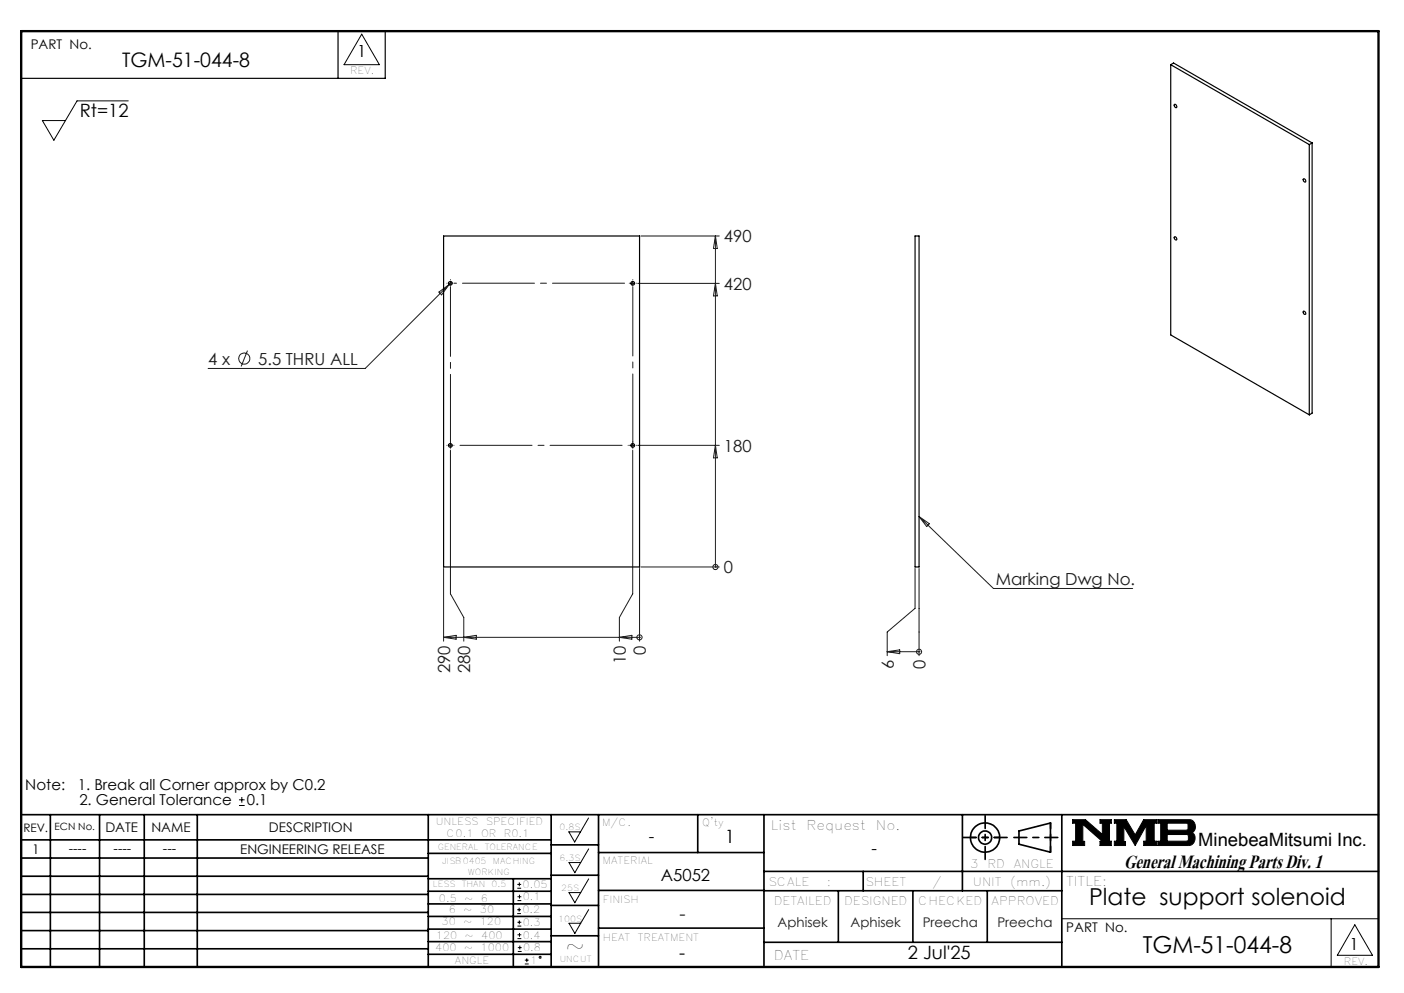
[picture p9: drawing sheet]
<svg xmlns="http://www.w3.org/2000/svg" width="297mm" height="210mm" viewBox="0 0 297 210" stroke-linecap="round" stroke-linejoin="round" font-family="sans-serif">
<g fill="none" stroke="#000" stroke-width=".21">
<path d="M76.5 7.2l3.8 6.5h-7.5zM27.1 21.3h-10.8l-4.9 8.4-2.4-4.2h4.9M50.6 170.3h1.2M50.6 169.1h1.2M51.2 168.5v1.2M120.3 175.9h2.5l-1.2 2.2zM124.5 173l-1.7 2.9M124.5 179.5l-1.7 2.9M226.9 173.3h2.7l3.6 3.2v-2.4h-.5v-.8h2.4v.8h-.4v3.8h.4v.9h-2.4v-.9h.5l-4.1-3.6v3.6h.3v.9h-2.5v-.9h.6v-3.8h-.6zM235.7 173.3h2.5l1.9 3.3 1.8-3.3h2.8v.8h-.5v3.8h.5v.9h-2.8v-.9h.6v-3.3l-2.4 4.2-2.4-4v3.2h.4v.8h-2.4v-.9h.6v-3.8h-.6zM244.9 173.3h6.6a1.47 1.47 0 0 1 1.3 1.2 1.47 1.47 0 0 1-.7 1.6 1.48 1.48 0 0 1 .7 1.6 1.48 1.48 0 0 1-1.4 1.1h-6.5v-.9h.6v-3.8h-.6zM246.9 174.1h4.1l.3 .2v1l-.3 .3h-4.1z"/>
<path d="M246.9 176.5h4.2l.3 .3v.8l-.4 .3h-4.1zM109.4 193.2h.8M109.4 192.4h.8M109.4 187.8h.8M109.4 187h.8M109.5 198.5h.8M109.5 197.7h.8M109.5 195.9h.8M109.5 195h.8M109.5 190.5h.8M109.5 189.6h.8M109.8 192v.8"/>
<path d="M109.9 194.7v.8M109.9 186.6v.8M109.9 189.2v.8M109.9 197.3v.8M110 200v.8M120.4 182.4h2.4l-1.2 2.2zM120.4 188.8h2.4l-1.2 2.1zM120.4 195.3h2.4l-1.2 2.1zM124.5 185.9l-1.7 2.9M124.5 192.4l-1.7 2.9M224.6 194.3h67M281.6 194.3v10.2"/>
<path d="M286.6 195.6l3.7 6.4h-7.4zM109.5 201.2h.8M109.5 200.4h.8M111 203.9h.8M111 203.1h.8M111.4 202.7v.8"/>
<circle cx="114.3" cy="202.5" r=".2"/>
</g>
<g fill="none" stroke="#000" stroke-width=".35">
<path d="M4.5 172.3h287.1M4.5 177.6h112.1M10.7 172.3v32.2M21.1 172.3v32.2M30.5 172.3v32.2M41.7 172.3v32.2M90.6 172.3v32.2M116.6 172.3v32.2M116.6 178.7h10M126.6 172.3v32.2M147.6 172.3v8M161.6 172.3v32.2"/>
<path d="M203.6 172.3v16.1M215.5 175.7l6.7-1.6v6.1l-6.7-1.7zM224.6 172.3v32.2M4.5 185.3h86.1M4.5 181.5h86.1M4.5 189.2h86.1M4.5 193h86.1M4.5 196.8h86.1M90.6 199.1h26M90.6 193.8h26M90.6 188.5h26M90.6 191.2h26"/>
<path d="M90.6 180.5h26M90.6 185.8h26M90.6 196.5h26M108.6 185.8v18.5M116.6 185.1h10M116.6 191.5h10M116.6 197.9h10M126.6 196.3h35M126.6 188.3h35M126.6 180.3h35M161.6 184.3h130M161.6 199.3h63"/>
<path d="M161.6 188.4h63M177.3 188.4v10.9M182.6 184.3v4.1M193.1 188.4v10.9M208.8 188.4v10.9M4.5 200.7h86.1M90.6 201.8h26"/>
<circle cx="208.4" cy="177.1" r="3.1"/>
<circle cx="208.4" cy="177.1" r="1.4"/>
</g>
<path d="M4.5 6.6h287.1" fill="none" stroke="#000" stroke-width=".21" stroke-dasharray="6.3 1.3 1.3 1.3" stroke-dashoffset="1.9"/>
<g fill="none" stroke="#000" stroke-width=".25">
<path d="M71.5 6.6v10M81.5 6.6v10h-77M247.6 13.7l29.4 16.9M247.6 13.7l.6-.4 29.4 16.9M247.6 13.7v57.1l29.4 16.9M248.5 22.1a.4 .4 0 0 1 .4 .2 .4 .4 0 0 1-.2 .5l-.3-.4zM275.7 37.8a.39 .39 0 0 1 .5 .2 .39 .39 0 0 1-.2 .5l-.3-.2zM277 30.6v57.1M277.6 30.2v57.2l-.6 .3M277.6 30.2l-.6 .4M93.8 49.9h41.5v70h-41.5zM193.6 49.9h.8v70h-.8z"/>
<path d="M248.4 50.2a.35 .35 0 0 1 .5 .1 .35 .35 0 0 1-.2 .5l-.2-.3zM275.7 65.8a.37 .37 0 0 1 .5 .2 .37 .37 0 0 1-.2 .5l-.3-.3z"/>
<circle cx="95.3" cy="59.9" r=".38"/>
<circle cx="133.8" cy="59.9" r=".39"/>
<circle cx="95.3" cy="94.2" r=".38"/>
<circle cx="133.8" cy="94.2" r=".39"/>
</g>
<path d="M205.3 177.1h6.2M222.2 174v6.2" fill="none" stroke="#000" stroke-width=".35" stroke-dasharray="15.2 1.3 1.3 1.3" stroke-dashoffset="14.1"/>
<path d="M203.8 177.1h9.2M208.4 172.5v9.2M214.5 177.1h9.3" fill="none" stroke="#000" stroke-width=".35" stroke-dasharray="15.2 1.3 1.3 1.3" stroke-dashoffset="12.5"/>
<path d="M4.5 6.6h287.1v197.9h-287.1z" fill="none" stroke="#000" stroke-width=".5"/>
<path d="M226.9 173.3v.8h.6v3.8h-.6v.9h2.5v-.9h-.3v-3.6l4.1 3.6h-.5v.9h2.4v-.9h-.4v-3.8h.4v-.8h-2.4v.8h.5v2.4l-3.6-3.2zM235.7 173.3v.8h.6v3.8h-.6v.9h2.4v-.8h-.4v-3.2l2.4 4 2.4-4.2v3.3h-.6v.9h2.8v-.9h-.5v-3.8h.5v-.8h-2.8l-1.8 3.3-1.9-3.3zM246.9 176.5h4.2l.3 .2v1l-.3 .2h-4.2zM244.9 173.3v.8h.6v3.8h-.6v.9h6.9l.7-.5 .3-.9-.1-.7-.6-.6a1.48 1.48 0 0 0 .7-1.6 1.48 1.48 0 0 0-1.3-1.2zM246.9 174.1h4.1l.3 .2v1.1l-.2 .2h-4.2z" fill-rule="evenodd" fill="#000"/>
<g fill="none" stroke="#191924" stroke-width=".21">
<path d="M94.9 59.9h.7M95.3 59.5v.8M95.6 59.6l-.6 .6M133.5 59.9h.7M133.8 59.5v.8M134.9 59.9h17.3M135.6 49.9h16.6M151.3 49.9v70M151.3 59.9l.4 2.7h-.8zM151.3 49.9l.4 2.7h-.8zM52.4 74.1l-1.4 3.4M92.9 61.8l2.1-1.6-1.6 2.2z"/>
<path d="M95 60.2l-17.7 17.7h-33.3M94.9 94.2h.7M95.3 95.2v30.4l2.8 5v5M95.3 93.8v.8M133.5 94.2h.7M133.8 95.2v30.4l-2.8 5v5M133.8 93.8v.8M134.9 94.2h17.3M151.3 94.2l.4 2.6h-.8zM135.6 119.9h16.6M151.3 119.9h.1M194.4 109.2l15.7 15.3h29.5"/>
<path d="M194.4 109.2l2.2 1.6-.6 .6zM93.8 134.8h41.5M93.8 120.2v15.4M93.8 134.8l2.7-.4v.8zM98.1 134.8l2.7-.4v.8zM131 134.8l2.7-.4v.8zM135.3 134.8h.1M135.3 120.2v15.4M187.7 137.8h6.7M187.7 137.8l2.6-.4v.8zM193.6 120.2v8.4l-5.9 5.1v5M194.4 137.8h.1"/>
<path d="M194.4 120.2v18.5"/>
<circle cx="51.7" cy="75.8" r="1.18"/>
<circle cx="151.3" cy="119.9" r=".54"/>
<circle cx="135.3" cy="134.8" r=".54"/>
<circle cx="194.4" cy="137.8" r=".55"/>
</g>
<path d="M94.6 59.9h-.1M95.3 59.2v-.1M133.1 59.9h.1M133.9 59.2v-.1M134.6 59.9h.1M94.6 94.2h-.1M95.3 93.5v-.1M95.3 94.9h.1M133.1 94.2h.1M133.9 93.5v-.1M133.9 94.9h.1M134.6 94.2h.1" fill="none" stroke="#191924" stroke-width=".21" stroke-dasharray="15.2 1.3 1.3 1.3"/>
<path d="M95.3 60.6v33.3" fill="none" stroke="#191924" stroke-width=".21" stroke-dasharray="15.2 1.3 1.3 1.3" stroke-dashoffset=".5"/>
<path d="M96 59.9h37.9" fill="none" stroke="#191924" stroke-width=".21" stroke-dasharray="15.2 1.3 1.3 1.3" stroke-dashoffset="-1.8"/>
<path d="M133.9 60.6v33.2" fill="none" stroke="#191924" stroke-width=".21" stroke-dasharray="15.2 1.3 1.3 1.3" stroke-dashoffset=".6"/>
<path d="M96 94.2h36.9" fill="none" stroke="#191924" stroke-width=".21" stroke-dasharray="15.2 1.3 1.3 1.3" stroke-dashoffset="-1.3"/>
<text font-size="6.2" x="237.8" y="183.6">General Machining Parts Div. 1</text>
<g font-size="4.9">
<text x="230.4" y="191.4">Plate support solenoid</text>
<text x="119.6" y="201.8">~</text>
<text x="241.7" y="201.5">TGM-51-044-8</text>
</g>
<text font-size="4.2" x="25.8" y="14.3">TGM-51-044-8</text>
<g font-size="3.9">
<text x="16.9" y="24.6">Rt=12</text>
<text x="153.3" y="178.4">1</text>
<text x="253.5" y="178.9">MinebeaMitsumi Inc.</text>
<text x="143.7" y="202.9">-</text>
<text x="192.1" y="202.9">2 Jul'25</text>
</g>
<text font-size="3.9" fill="#191924" x="143.7" y="194.6">-</text>
<g font-size="3.5">
<text x="75.6" y="12.1">1</text>
<text x="137.3" y="178.2">-</text>
<text x="184.4" y="180.5">-</text>
<text x="139.8" y="186.3">A5052</text>
<text x="285.5" y="200.9">1</text>
</g>
<g font-size="3.5" fill="#191924">
<text x="153.1" y="51.2">490</text>
<text x="153.1" y="61.2">420</text>
<text x="44" y="77.1">4 x</text>
<text x="54.6" y="77.1">5.5 THRU ALL</text>
<text x="153.1" y="95.5">180</text>
<text x="153.1" y="121.2">0</text>
<text x="210.7" y="123.7">Marking Dwg No.</text>
<text x="95.2" y="142.4" transform="rotate(-90 95.2 142.4)">290</text>
<text x="99.4" y="142.4" transform="rotate(-90 99.4 142.4)">280</text>
<text x="132.4" y="140.5" transform="rotate(-90 132.4 140.5)">10</text>
<text x="136.6" y="138.5" transform="rotate(-90 136.6 138.5)">0</text>
<text x="189" y="141.6" transform="rotate(-90 189 141.6)">6</text>
<text x="195.8" y="141.6" transform="rotate(-90 195.8 141.6)">0</text>
</g>
<g font-size="3.2">
<text x="5.4" y="167.2">Note:</text>
<text x="16.4" y="167.2">1. Break all Corner approx by C0.2</text>
<text x="16.8" y="170.3">2. General Tolerance</text>
<text x="52.2" y="170.3">0.1</text>
</g>
<g font-size="2.8">
<text x="6.5" y="10.4">PART No.</text>
<text x="22.3" y="175.9">DATE</text>
<text x="32" y="175.9">NAME</text>
<text x="56.9" y="175.9">DESCRIPTION</text>
<text x="163.1" y="175.4">List</text>
<text x="170.6" y="175.4">Request</text>
<text x="185.3" y="175.4">No.</text>
<text x="6.8" y="180.6">1</text>
<text x="14.5" y="180.3">----</text>
<text x="24" y="180.3">----</text>
<text x="34.5" y="180.3">---</text>
<text x="50.8" y="180.7">ENGINEERING RELEASE</text>
<text x="225.5" y="187.3">TITLE:</text>
<text x="225.6" y="197.2">PART No.</text>
<text x="163.7" y="203">DATE</text>
</g>
<g font-size="2.8" fill="#191924">
<text x="164.5" y="196.1">Aphisek</text>
<text x="179.9" y="196.1">Aphisek</text>
<text x="195.2" y="196.1">Preecha</text>
<text x="211" y="196.1">Preecha</text>
</g>
<g font-size="2.5">
<text x="4.9" y="175.9">REV.</text>
<text x="205.2" y="183.6">3</text>
<text x="208.9" y="183.6">RD</text>
<text x="214.4" y="183.6">ANGLE</text>
<text x="162.5" y="187.3">SCALE</text>
<text x="163.7" y="191.5">DETAILED</text>
<text x="174.9" y="187.3">:</text>
<text x="178.6" y="191.5">DESIGNED</text>
<text x="183.1" y="187.3">SHEET</text>
<text x="194.2" y="191.5">CHECKED</text>
<text x="197.2" y="187.3">/</text>
<text x="205.8" y="187.3">UNIT</text>
<text x="209.8" y="191.5">APPROVED</text>
<text x="213.7" y="187.3">(mm.)</text>
</g>
<g font-size="2.1">
<text x="74.1" y="15.7">REV.</text>
<text x="11.6" y="175.6">ECN No.</text>
<text x="92.2" y="174.5">UNLESS</text>
<text x="94.5" y="177.1">C0.1</text>
<text x="101.8" y="177.1">OR</text>
<text x="102.8" y="174.5">SPECIFIED</text>
<text x="106.6" y="177.1">R0.1</text>
<text x="127.3" y="174.7">M/C.</text>
<text x="148.6" y="174.8">Q'ty</text>
<text x="127.5" y="182.8">MATERIAL</text>
<text x="92.8" y="190.8">0.5</text>
<text x="98.2" y="190.8">~</text>
<text x="101.7" y="190.8">6</text>
<text x="110.6" y="187.8">0.05</text>
<text x="110.6" y="190.4">0.1</text>
<text x="127.6" y="190.9">FINISH</text>
<text x="93.4" y="195.7">30</text>
<text x="94.9" y="193">6</text>
<text x="98" y="195.7">~</text>
<text x="98" y="193">~</text>
<text x="101.5" y="195.7">120</text>
<text x="101.5" y="193">30</text>
<text x="110.5" y="193.2">0.2</text>
<text x="110.6" y="195.9">0.3</text>
<text x="92.1" y="201.1">400</text>
<text x="92.2" y="198.6">120</text>
<text x="96.2" y="203.9">ANGLE</text>
<text x="98.2" y="201.1">~</text>
<text x="98.3" y="198.6">~</text>
<text x="101.7" y="201.1">1000</text>
<text x="101.8" y="198.6">400</text>
<text x="110.6" y="198.5">0.4</text>
<text x="110.7" y="201.2">0.8</text>
<text x="112.1" y="203.9">1</text>
<text x="127.6" y="199">HEAT</text>
<text x="134.9" y="199">TREATMENT</text>
<text x="284.3" y="204.1">REV.</text>
</g>
<g font-size="1.8">
<text x="92.6" y="179.7">GENERAL</text>
<text x="102.5" y="179.7">TOLERANCE</text>
<text x="118.4" y="175.6">0.8S</text>
<text x="93.5" y="182.6">JISB0405</text>
<text x="99" y="185">WORKING</text>
<text x="104.3" y="182.6">MACHING</text>
<text x="118.4" y="182.1">6.3S</text>
<text x="91.6" y="187.6">LESS</text>
<text x="97.7" y="187.6">THAN</text>
<text x="104" y="187.6">0.5</text>
<text x="118.7" y="188.4">25S</text>
<text x="118.1" y="194.9">100S</text>
<text x="118.4" y="203.4">UNCUT</text>
</g>
</svg>
